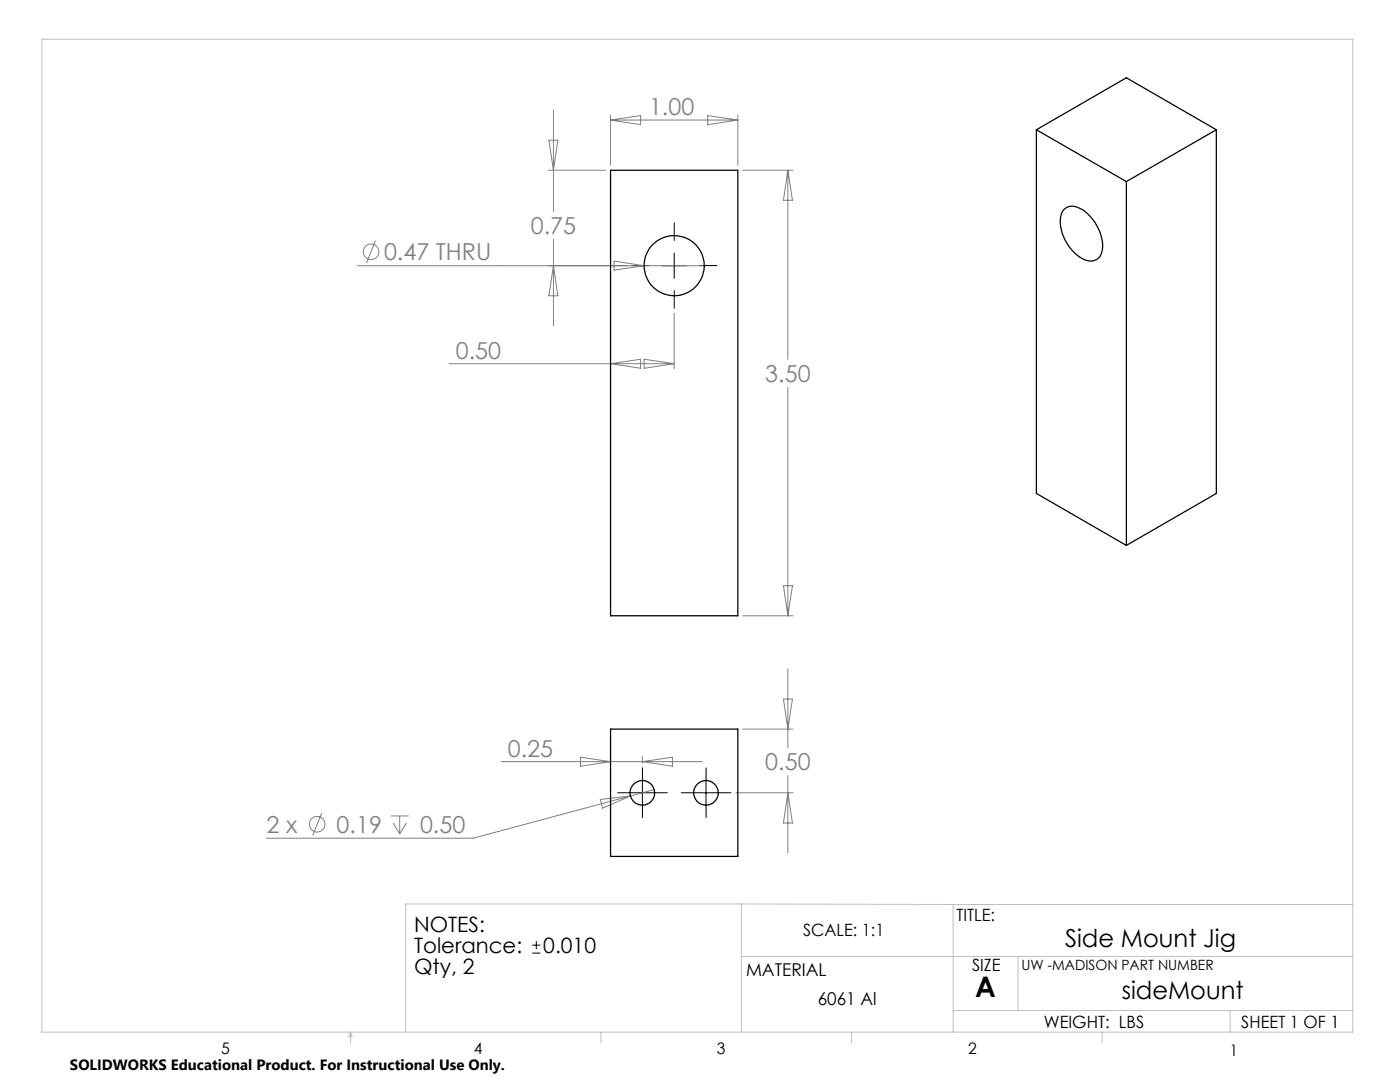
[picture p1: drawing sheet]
<svg xmlns="http://www.w3.org/2000/svg" width="279mm" height="216mm" viewBox="0 0 279 216" stroke-linecap="round" stroke-linejoin="round" font-family="sans-serif">
<g fill="none" stroke="#c0c0c0" stroke-width=".2">
<path d="M8.4 7.8h261.6v198.2h-261.6zM148 180.4v25.6M148 180.4h-67v25.6M148 190.9h122M148 180.4l42.2 .1M190.2 180.5v25.5M190.2 180.5h79.8M203.2 190.9v10.7M70 206v2.1M70 206l.3 .8h-.7zM119.9 206v2.1M170 206v2.1"/>
<path d="M190.2 201.6h79.8M220 206v2.1M245.5 201.6v4.4"/>
</g>
<g fill="none" stroke="#808080" stroke-width=".2">
<path d="M109.4 34h11.5M109.5 28h1.8l-.8 6zM110.5 22v20.2M121.8 23v9.9M121.8 24h25.4M121.8 24l6-.9v1.8zM141.3 23.1l5.9 .9-5.9 .9zM147.2 23v9.9M148.2 34h10.1M157.2 34v37.7M157.2 34l1 6h-1.8zM71.3 53h69.2"/>
<path d="M74.9 48l-1.7 4.5M110.5 47.7v17.3M110.5 53l.8 6h-1.8zM122.6 52.1l6 .9-6 .9zM89.6 72.6h44.9M121.8 72.6l6-.9v1.8zM128.6 71.7l5.9 .9-5.9 .9zM134.5 62.5v11.1M157.2 77.3v45.6M156.4 116.9h1.8l-1 6zM148.2 122.9h10.1M156.4 139.5h1.8l-1 6z"/>
<path d="M157.2 133.5v15.7M100 152h40.2M115.9 151.1l5.9 .9-5.9 .9zM119.8 159.5l6-.7-5.5 2.5zM128.2 151v1.3M128.2 152l6-.9v1.8zM130.6 157.6l-36.2 9.7h-41.2M146.9 158.2h11.4M148.2 145.5h10.1M157.2 154.8v15.4M157.2 158.2l1 6h-1.8zM64.2 162.2l-1.8 4.5"/>
<path d="M78 162.8h3.6M78.5 164.2l1.3 2.2M79.8 162.8v3.6M81.1 164.2l-1.3 2.2"/>
<circle cx="74.1" cy="50.2" r="1.55"/>
<circle cx="63.3" cy="164.5" r="1.55"/>
</g>
<path d="M129.6 53h-3.5M134.6 48v-3.5M134.6 58v3.5M139.6 53h3.5M125.7 158.2h-2.4M128.2 155.7v-2.5M130.7 158.2h2.5M138.4 158.2h-2.4M140.9 155.7v-2.5M143.4 158.2h2.5M128.2 160.7v2.4M140.9 160.7v2.4" fill="none" stroke="#000" stroke-width=".2" stroke-dasharray="15.2 1.3 1.3 1.3"/>
<path d="M132 53h5.1M134.5 50.5v5M125.7 158.2h5M128.2 155.7v5M138.4 158.2h5M140.9 155.7v5M106.2 190.2h1.6M106.2 188.6h1.6M107 187.8v1.6" fill="none" stroke="#000" stroke-width=".2"/>
<g fill="none" stroke="#000" stroke-width=".25">
<path d="M121.8 34h25.4v88.9h-25.4zM206.8 25.9l18 10.3M206.8 25.9v72.6l18 10.3M206.8 25.9l18-10.4 17.9 10.4M224.8 36.2v72.6M242.7 25.9l-17.9 10.3M242.7 25.9v72.6l-17.9 10.3M212.3 41.9a2.74 2.74 0 0 1 3.7-.1 8.9 8.9 0 0 1 3.9 8.4 2.44 2.44 0 0 1-3.9 1.4 8.9 8.9 0 0 1-4.3-8.3zM121.8 145.5h25.4v25.4h-25.4z"/>
<circle cx="134.6" cy="53" r="6"/>
<circle cx="128.2" cy="158.2" r="2.45"/>
<circle cx="140.9" cy="158.2" r="2.45"/>
</g>
<text font-size="5.6" x="194.6" y="199">A</text>
<g font-size="4.9">
<text x="212.6" y="188.9">Side Mount Jig</text>
<text x="223.9" y="199.4">sideMount</text>
</g>
<g font-size="4.7" fill="#808080">
<text x="129.5" y="22.9">1.00</text>
<text x="105.9" y="46.7">0.75</text>
<text x="76.6" y="51.9">0.47 THRU</text>
<text x="91" y="71.5">0.50</text>
<text x="152.7" y="76.2">3.50</text>
<text x="101.3" y="151">0.25</text>
<text x="152.7" y="153.7">0.50</text>
<text x="53.2" y="166.2">2 x</text>
<text x="67.2" y="166.2">0.19</text>
<text x="83.8" y="166.2">0.50</text>
</g>
<g font-size="4.2">
<text x="82.6" y="185.9">NOTES:</text>
<text x="82.6" y="190.2">Tolerance:</text>
<text x="108.4" y="190.2">0.010</text>
<text x="82.6" y="194.4">Qty, 2</text>
</g>
<g font-size="3.5">
<text x="148.9" y="194.7">MATERIAL</text>
<text x="163.2" y="200.6">6061 Al</text>
</g>
<g font-size="3.4">
<text x="190.9" y="183.8">TITLE:</text>
<text x="160.3" y="186.8">SCALE: 1:1</text>
<text x="194" y="193.8">SIZE</text>
<text x="208.3" y="205.1">WEIGHT: LBS</text>
<text x="247.7" y="205.1">SHEET 1 OF 1</text>
</g>
<g font-size="3.2">
<text x="44.2" y="210.4">5</text>
<text x="94.6" y="210.3">4</text>
<text x="143.1" y="210.4">3</text>
<text x="193.2" y="210.3">2</text>
<text x="245.4" y="210.6">1</text>
</g>
<text font-size="3" x="14" y="213.5">SOLIDWORKS Educational Product. For Instructional Use Only.</text>
<text font-size="2.8" x="203.8" y="193.5">UW -MADISON PART NUMBER</text>
</svg>
